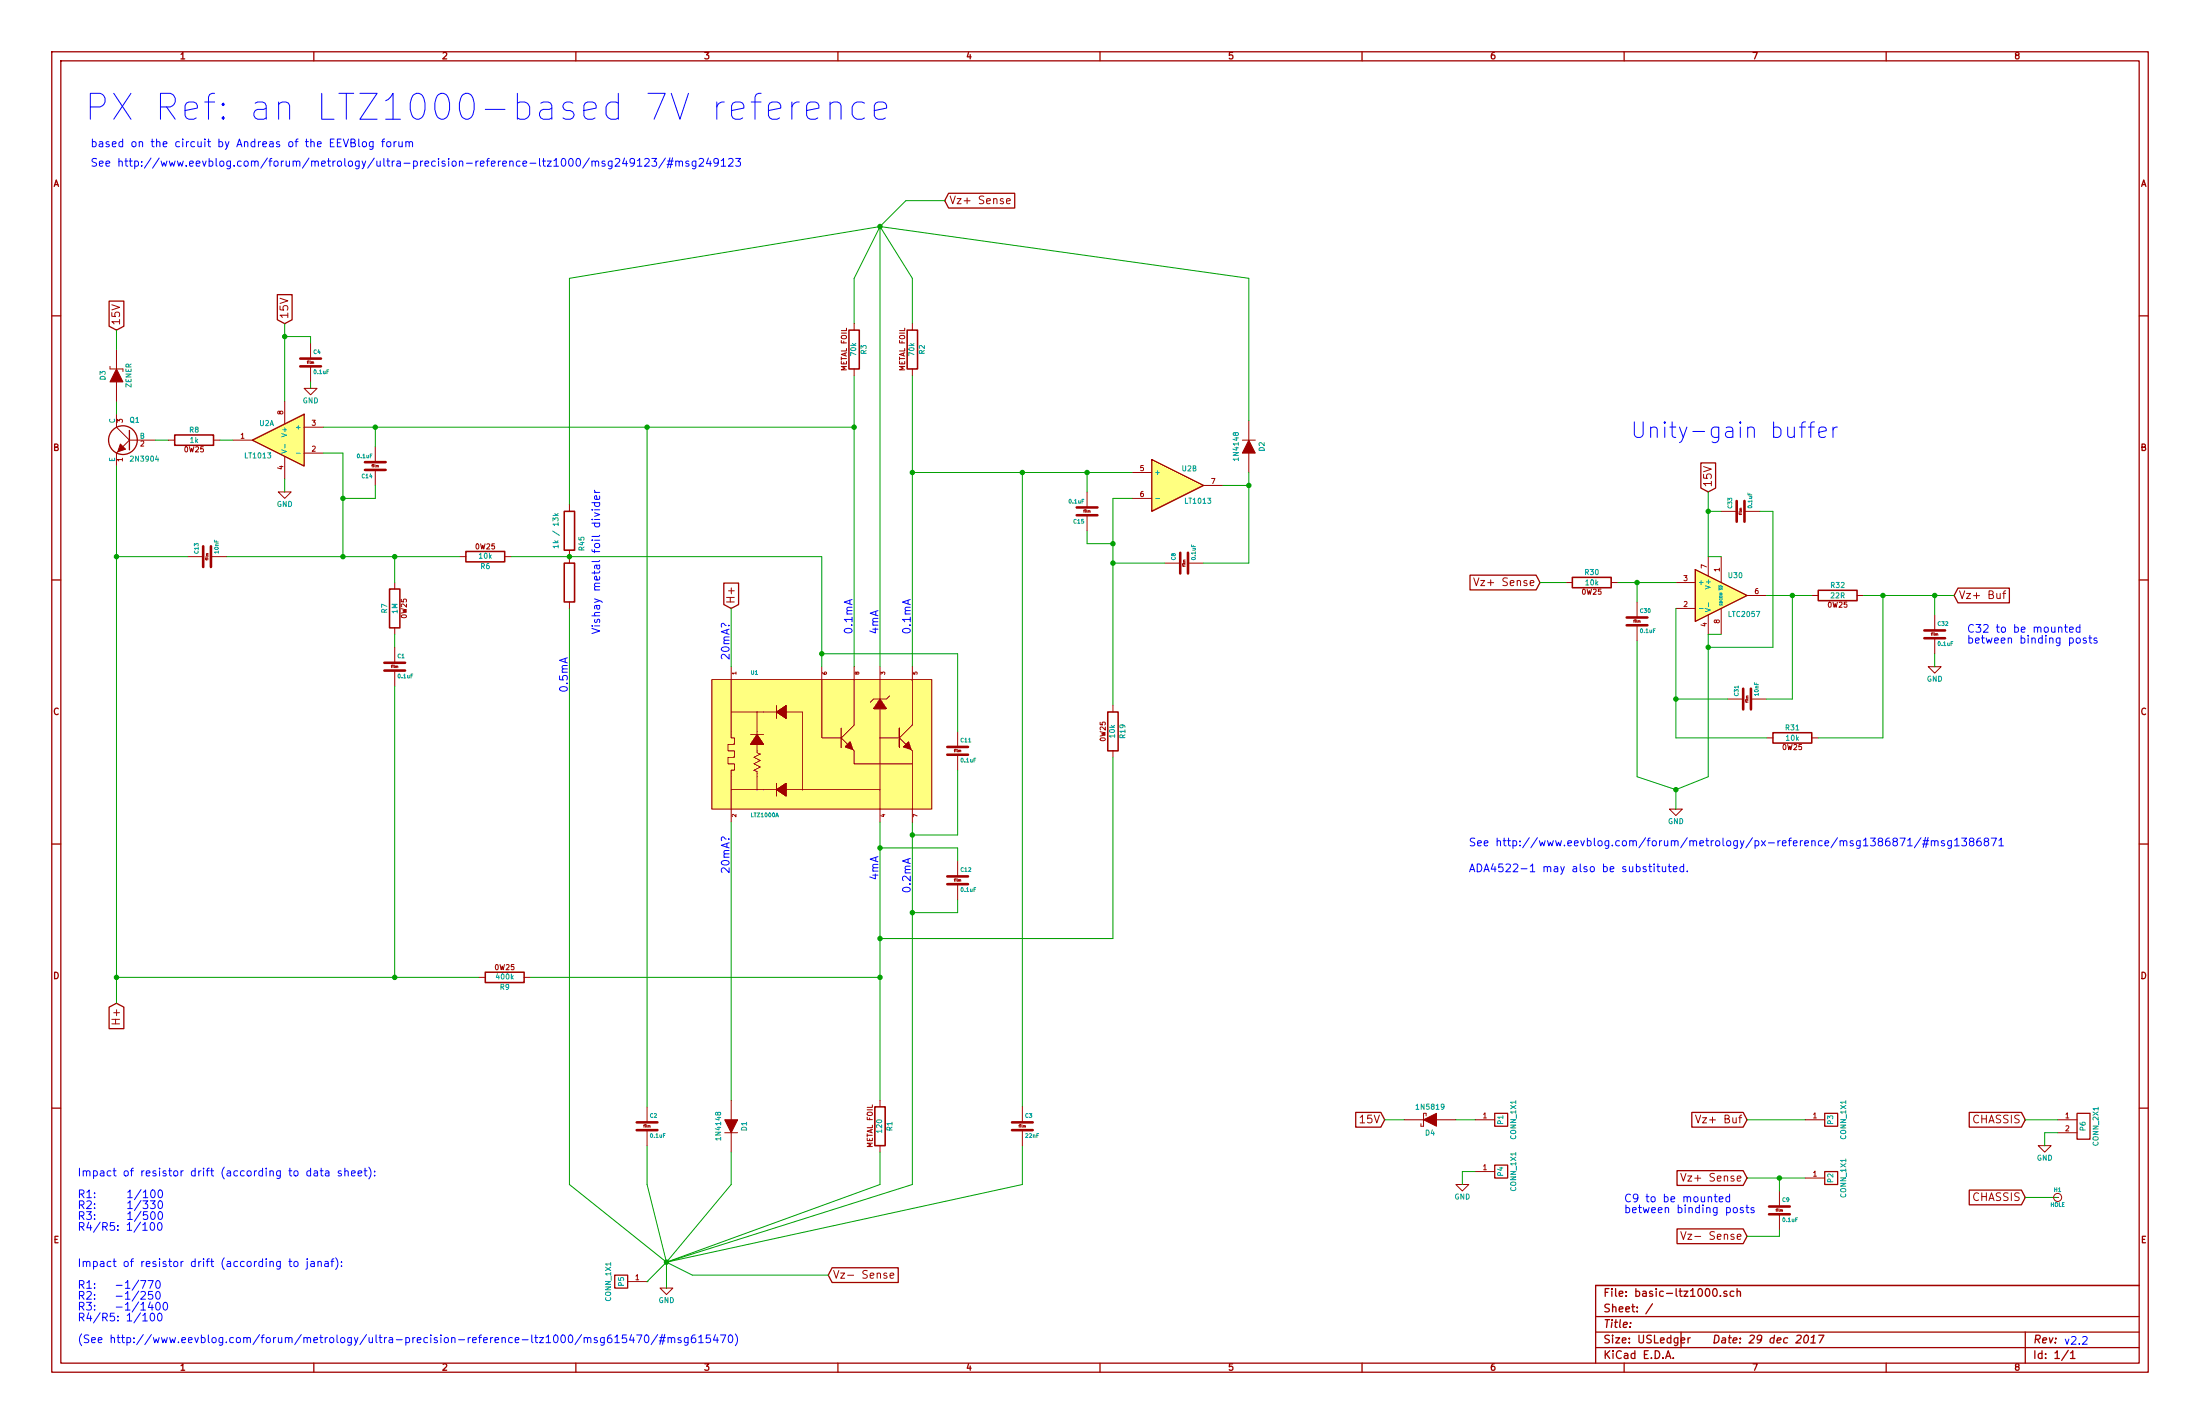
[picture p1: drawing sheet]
EESchema Schematic File Version 2
LIBS:PL_analog_ICs
LIBS:PL_capacitors
LIBS:PL_comms
LIBS:PL_connectors
LIBS:PL_diodes
LIBS:PL_displays
LIBS:PL_GPIB
LIBS:PL_inductors
LIBS:PL_LEDs
LIBS:PL_microcontrollers
LIBS:PL_mounting_holes
LIBS:PL_opamps
LIBS:PL_opto
LIBS:PL_power
LIBS:PL_references
LIBS:PL_regulators
LIBS:PL_relays
LIBS:PL_resistors
LIBS:PL_sensors
LIBS:PL_switchers
LIBS:PL_switches
LIBS:PL_transistors
LIBS:power
LIBS:device
LIBS:transistors
LIBS:conn
LIBS:linear
LIBS:regul
LIBS:74xx
LIBS:cmos4000
LIBS:adc-dac
LIBS:memory
LIBS:xilinx
LIBS:special
LIBS:microcontrollers
LIBS:dsp
LIBS:microchip
LIBS:analog_switches
LIBS:motorola
LIBS:texas
LIBS:intel
LIBS:audio
LIBS:interface
LIBS:digital-audio
LIBS:philips
LIBS:display
LIBS:cypress
LIBS:siliconi
LIBS:opto
LIBS:atmel
LIBS:contrib
LIBS:valves
EELAYER 27 0
EELAYER END
$Descr USLedger 17000 11000
encoding utf-8
Sheet 1 1
Title ""
Date "29 dec 2017"
Rev ""
Comp ""
Comment1 ""
Comment2 ""
Comment3 ""
Comment4 ""
$EndDescr
$Comp
L LT1013 U2
U 1 1
P 2150 3400
F 0 "U2" H 2200 3525 40  0000 L CNN
F 1 "LT1013" H 2200 3275 40  0000 L CNN
F 2 "~" H 2150 3400 50  0000 C CNN
F 3 "~" H 2150 3400 50  0000 C CNN
	1    2150 3400
	-1   0    0    -1  
$EndComp
$Comp
L LT1013 U2
U 2 1
P 9100 3750
F 0 "U2" H 9150 3875 40  0000 L CNN
F 1 "LT1013" H 9150 3625 40  0000 L CNN
F 2 "~" H 9100 3750 50  0000 C CNN
F 3 "~" H 9100 3750 50  0000 C CNN
	2    9100 3750
	1    0    0    -1  
$EndComp
$Comp
L DIODE D1
U 1 1
P 5650 8700
F 0 "D1" H 5650 8800 40  0000 C CNN
F 1 "1N4148" H 5650 8600 40  0000 C CNN
F 2 "~" H 5650 8700 60  0000 C CNN
F 3 "~" H 5650 8700 60  0000 C CNN
	1    5650 8700
	0    1    1    0   
$EndComp
$Comp
L DIODE D2
U 1 1
P 9650 3450
F 0 "D2" H 9650 3550 40  0000 C CNN
F 1 "1N4148" H 9650 3350 40  0000 C CNN
F 2 "~" H 9650 3450 60  0000 C CNN
F 3 "~" H 9650 3450 60  0000 C CNN
	1    9650 3450
	0    1    -1   0   
$EndComp
$Comp
L 2N3904 Q1
U 1 1
P 1000 3400
F 0 "Q1" H 1000 3550 40  0000 R CNN
F 1 "2N3904" H 1000 3250 40  0000 R CNN
F 2 "" H 1000 3400 60  0000 C CNN
F 3 "" H 1000 3400 60  0000 C CNN
	1    1000 3400
	-1   0    0    -1  
$EndComp
$Comp
L R_0W25 R8
U 1 1
P 1500 3400
F 0 "R8" V 1580 3400 40  0000 C CNN
F 1 "1k" V 1500 3400 40  0000 C CNN
F 2 "" V 1430 3400 30  0000 C CNN
F 3 "" H 1500 3400 30  0000 C CNN
	1    1500 3400
	0    1    -1   0   
$EndComp
$Comp
L R_0W25 R7
U 1 1
P 3050 4700
F 0 "R7" V 3130 4700 40  0000 C CNN
F 1 "1M" V 3050 4700 40  0000 C CNN
F 2 "" V 2980 4700 30  0000 C CNN
F 3 "" H 3050 4700 30  0000 C CNN
	1    3050 4700
	-1   0    0    1   
$EndComp
$Comp
L R_0W25 R6
U 1 1
P 3750 4300
F 0 "R6" V 3830 4300 40  0000 C CNN
F 1 "10k" V 3750 4300 40  0000 C CNN
F 2 "" V 3680 4300 30  0000 C CNN
F 3 "" H 3750 4300 30  0000 C CNN
	1    3750 4300
	0    1    1    0   
$EndComp
Text GLabel 900  2550 1    60   Input ~ 0
15V
$Comp
L GND #PWR01
U 1 1
P 5150 9950
F 0 "#PWR01" H 5150 9750 50  0001 C CNN
F 1 "GND" H 5150 9850 40  0000 C CNN
F 2 "" H 5150 9950 50  0000 C CNN
F 3 "" H 5150 9950 50  0000 C CNN
	1    5150 9950
	1    0    0    -1  
$EndComp
Text GLabel 7300 1550 2    60   Input ~ 0
Vz+ Sense
Text GLabel 6400 9850 2    60   Input ~ 0
Vz- Sense
Text GLabel 2200 2500 1    60   Input ~ 0
15V
Text GLabel 10700 8650 0    60   Input ~ 0
15V
Text GLabel 13500 9100 0    60   Input ~ 0
Vz+ Sense
Text GLabel 13500 9550 0    60   Input ~ 0
Vz- Sense
$Comp
L GND #PWR02
U 1 1
P 11300 9150
F 0 "#PWR02" H 11300 8950 50  0001 C CNN
F 1 "GND" H 11300 9050 40  0000 C CNN
F 2 "" H 11300 9150 50  0000 C CNN
F 3 "" H 11300 9150 50  0000 C CNN
	1    11300 9150
	1    0    0    -1  
$EndComp
Wire Wire Line
	900  3100 900  3200
Wire Wire Line
	1300 3400 1200 3400
Wire Wire Line
	1800 3400 1700 3400
Wire Wire Line
	3050 4300 3050 4500
Wire Wire Line
	6600 2900 6600 3300
Wire Wire Line
	6600 3300 6600 5150
Wire Wire Line
	6600 2150 6600 2500
Wire Wire Line
	7050 2150 7050 2500
Wire Wire Line
	6800 1750 6800 5150
Wire Wire Line
	7050 2900 7050 3650
Wire Wire Line
	7050 3650 7050 5150
Wire Wire Line
	6800 6350 6800 6550
Wire Wire Line
	6800 6550 6800 7250
Wire Wire Line
	6800 7250 6800 7550
Wire Wire Line
	6800 7550 6800 8500
Wire Wire Line
	4400 4700 4400 9150
Wire Wire Line
	6800 8900 6800 9150
Wire Wire Line
	5000 8850 5000 9150
Wire Wire Line
	5650 6350 5650 8500
Wire Wire Line
	5650 8900 5650 9150
Wire Wire Line
	7050 6350 7050 6450
Wire Wire Line
	7050 6450 7050 7050
Wire Wire Line
	7050 7050 7050 9150
Connection ~ 6800 7250
Wire Wire Line
	7050 3650 7900 3650
Wire Wire Line
	7900 3650 8400 3650
Wire Wire Line
	8400 3650 8750 3650
Connection ~ 7050 3650
Wire Wire Line
	7900 8850 7900 9150
Wire Wire Line
	7900 3650 7900 8550
Connection ~ 7900 3650
Wire Wire Line
	8600 3850 8600 4200
Wire Wire Line
	8600 4200 8600 4350
Wire Wire Line
	8600 4350 8600 5450
Wire Wire Line
	9650 2150 9650 3250
Wire Wire Line
	5650 9150 5150 9750
Wire Wire Line
	5150 9750 6800 9150
Wire Wire Line
	5150 9750 7050 9150
Wire Wire Line
	5150 9750 7900 9150
Wire Wire Line
	5150 9750 5000 9150
Wire Wire Line
	5150 9750 4400 9150
Connection ~ 5150 9750
Wire Wire Line
	5150 9750 5150 9950
Wire Wire Line
	5150 9750 5350 9850
Wire Wire Line
	5350 9850 6400 9850
Wire Wire Line
	2200 2500 2200 2600
Wire Wire Line
	2200 2600 2200 3100
Wire Wire Line
	8600 3850 8750 3850
Wire Wire Line
	9650 3750 9450 3750
Text GLabel 5650 4700 1    60   Input ~ 0
H+
Text GLabel 900  7750 3    60   Input ~ 0
H+
Wire Wire Line
	900  3600 900  4300
Wire Wire Line
	900  4300 900  7550
Wire Wire Line
	900  7550 900  7750
Wire Wire Line
	4400 2150 4400 3900
Wire Wire Line
	2500 3300 2900 3300
Wire Wire Line
	2900 3300 5000 3300
Wire Wire Line
	5000 3300 6600 3300
Connection ~ 6600 3300
Wire Wire Line
	1750 4300 2650 4300
Wire Wire Line
	2650 4300 3050 4300
Wire Wire Line
	3050 4300 3550 4300
Wire Wire Line
	2650 3500 2650 3850
Wire Wire Line
	2650 3850 2650 4300
Wire Wire Line
	2650 3500 2500 3500
Connection ~ 3050 4300
Wire Wire Line
	5000 8550 5000 3300
Connection ~ 5000 3300
$Comp
L R_0W25 R9
U 1 1
P 3900 7550
F 0 "R9" V 3980 7550 40  0000 C CNN
F 1 "400k" V 3900 7550 40  0000 C CNN
F 2 "" V 3830 7550 30  0000 C CNN
F 3 "" H 3900 7550 30  0000 C CNN
	1    3900 7550
	0    1    1    0   
$EndComp
Wire Wire Line
	4100 7550 6800 7550
Connection ~ 6800 7550
Wire Wire Line
	900  7550 3050 7550
Wire Wire Line
	3050 7550 3700 7550
Wire Wire Line
	7050 2150 6800 1750
Wire Wire Line
	6800 1750 6600 2150
Wire Wire Line
	6800 1750 9650 2150
Wire Wire Line
	6800 1750 4400 2150
Connection ~ 6800 1750
Wire Wire Line
	7300 1550 7000 1550
Wire Wire Line
	7000 1550 6800 1750
$Comp
L C_FILM C1
U 1 1
P 3050 5150
F 0 "C1" H 3070 5210 30  0000 L BNN
F 1 "0.1uF" H 3070 5090 30  0000 L TNN
F 2 "" H 3088 5000 30  0000 C CNN
F 3 "" H 3050 5150 60  0000 C CNN
	1    3050 5150
	1    0    0    -1  
$EndComp
Wire Wire Line
	3050 4900 3050 5000
$Comp
L C_FILM C4
U 1 1
P 2400 2800
F 0 "C4" H 2420 2860 30  0000 L BNN
F 1 "0.1uF" H 2420 2740 30  0000 L TNN
F 2 "" H 2438 2650 30  0000 C CNN
F 3 "" H 2400 2800 60  0000 C CNN
	1    2400 2800
	1    0    0    -1  
$EndComp
Wire Wire Line
	2400 2650 2400 2600
Wire Wire Line
	2400 2600 2200 2600
Connection ~ 2200 2600
$Comp
L GND #PWR03
U 1 1
P 2200 3800
F 0 "#PWR03" H 2200 3600 50  0001 C CNN
F 1 "GND" H 2200 3700 40  0000 C CNN
F 2 "" H 2200 3800 50  0000 C CNN
F 3 "" H 2200 3800 50  0000 C CNN
	1    2200 3800
	1    0    0    -1  
$EndComp
Wire Wire Line
	2200 3700 2200 3800
$Comp
L GND #PWR04
U 1 1
P 2400 3000
F 0 "#PWR04" H 2400 2800 50  0001 C CNN
F 1 "GND" H 2400 2900 40  0000 C CNN
F 2 "" H 2400 3000 50  0000 C CNN
F 3 "" H 2400 3000 50  0000 C CNN
	1    2400 3000
	1    0    0    -1  
$EndComp
Wire Wire Line
	2400 2950 2400 3000
$Comp
L CONN_1X1 P1
U 1 1
P 11600 8650
F 0 "P1" V 11600 8650 40  0000 C CNN
F 1 "CONN_1X1" V 11700 8650 40  0000 C CNN
F 2 "~" H 11650 8600 60  0000 C CNN
F 3 "~" H 11650 8600 60  0000 C CNN
	1    11600 8650
	1    0    0    -1  
$EndComp
$Comp
L CONN_1X1 P2
U 1 1
P 14150 9100
F 0 "P2" V 14150 9100 40  0000 C CNN
F 1 "CONN_1X1" V 14250 9100 40  0000 C CNN
F 2 "~" H 14200 9050 60  0000 C CNN
F 3 "~" H 14200 9050 60  0000 C CNN
	1    14150 9100
	1    0    0    -1  
$EndComp
$Comp
L CONN_1X1 P4
U 1 1
P 11600 9050
F 0 "P4" V 11600 9050 40  0000 C CNN
F 1 "CONN_1X1" V 11700 9050 40  0000 C CNN
F 2 "~" H 11650 9000 60  0000 C CNN
F 3 "~" H 11650 9000 60  0000 C CNN
	1    11600 9050
	1    0    0    -1  
$EndComp
Wire Wire Line
	13500 9100 13750 9100
Wire Wire Line
	13750 9100 13950 9100
Wire Wire Line
	11300 9050 11300 9150
$Comp
L SCHOTTKY D4
U 1 1
P 11050 8650
F 0 "D4" H 11050 8750 40  0000 C CNN
F 1 "1N5819" H 11050 8550 40  0000 C CNN
F 2 "~" H 11050 8650 60  0000 C CNN
F 3 "~" H 11050 8650 60  0000 C CNN
	1    11050 8650
	-1   0    0    1   
$EndComp
Wire Wire Line
	11400 8650 11250 8650
$Comp
L C_FILM C2
U 1 1
P 5000 8700
F 0 "C2" H 5020 8760 30  0000 L BNN
F 1 "0.1uF" H 5020 8640 30  0000 L TNN
F 2 "" H 5038 8550 30  0000 C CNN
F 3 "" H 5000 8700 60  0000 C CNN
	1    5000 8700
	1    0    0    -1  
$EndComp
$Comp
L C_FILM C12
U 1 1
P 7400 6800
F 0 "C12" H 7420 6860 30  0000 L BNN
F 1 "0.1uF" H 7420 6740 30  0000 L TNN
F 2 "" H 7438 6650 30  0000 C CNN
F 3 "" H 7400 6800 60  0000 C CNN
	1    7400 6800
	1    0    0    -1  
$EndComp
$Comp
L C_FILM C3
U 1 1
P 7900 8700
F 0 "C3" H 7920 8760 30  0000 L BNN
F 1 "22nF" H 7920 8640 30  0000 L TNN
F 2 "" H 7938 8550 30  0000 C CNN
F 3 "" H 7900 8700 60  0000 C CNN
	1    7900 8700
	1    0    0    -1  
$EndComp
$Comp
L C_FILM C11
U 1 1
P 7400 5800
F 0 "C11" H 7420 5860 30  0000 L BNN
F 1 "0.1uF" H 7420 5740 30  0000 L TNN
F 2 "" H 7438 5650 30  0000 C CNN
F 3 "" H 7400 5800 60  0000 C CNN
	1    7400 5800
	1    0    0    -1  
$EndComp
$Comp
L R_0W25 R19
U 1 1
P 8600 5650
F 0 "R19" V 8680 5650 40  0000 C CNN
F 1 "10k" V 8600 5650 40  0000 C CNN
F 2 "" V 8530 5650 30  0000 C CNN
F 3 "" H 8600 5650 30  0000 C CNN
	1    8600 5650
	1    0    0    -1  
$EndComp
Wire Wire Line
	6800 7250 8600 7250
$Comp
L C_FILM C8
U 1 1
P 9150 4350
F 0 "C8" H 9170 4410 30  0000 L BNN
F 1 "0.1uF" H 9170 4290 30  0000 L TNN
F 2 "" H 9188 4200 30  0000 C CNN
F 3 "" H 9150 4350 60  0000 C CNN
	1    9150 4350
	0    -1   -1   0   
$EndComp
Connection ~ 9650 3750
Wire Wire Line
	3050 5300 3050 7550
Connection ~ 900  7550
Connection ~ 3050 7550
$Comp
L C_FILM C13
U 1 1
P 1600 4300
F 0 "C13" H 1620 4360 30  0000 L BNN
F 1 "10nF" H 1620 4240 30  0000 L TNN
F 2 "" H 1638 4150 30  0000 C CNN
F 3 "" H 1600 4300 60  0000 C CNN
	1    1600 4300
	0    -1   -1   0   
$EndComp
Connection ~ 2650 4300
Wire Wire Line
	1450 4300 900  4300
Connection ~ 900  4300
$Comp
L C_FILM C14
U 1 1
P 2900 3600
F 0 "C14" H 2920 3660 30  0000 L BNN
F 1 "0.1uF" H 2920 3540 30  0000 L TNN
F 2 "" H 2938 3450 30  0000 C CNN
F 3 "" H 2900 3600 60  0000 C CNN
	1    2900 3600
	-1   0    0    1   
$EndComp
Wire Wire Line
	2900 3450 2900 3300
Connection ~ 2900 3300
$Comp
L C_FILM C9
U 1 1
P 13750 9350
F 0 "C9" H 13770 9410 30  0000 L BNN
F 1 "0.1uF" H 13770 9290 30  0000 L TNN
F 2 "" H 13788 9200 30  0000 C CNN
F 3 "" H 13750 9350 60  0000 C CNN
	1    13750 9350
	1    0    0    -1  
$EndComp
Wire Wire Line
	13750 9200 13750 9100
Connection ~ 13750 9100
$Comp
L R_FOIL R2
U 1 1
P 7050 2700
F 0 "R2" V 7130 2700 40  0000 C CNN
F 1 "70k" V 7050 2700 40  0000 C CNN
F 2 "~" V 6980 2700 30  0000 C CNN
F 3 "~" H 7050 2700 30  0000 C CNN
	1    7050 2700
	1    0    0    -1  
$EndComp
$Comp
L R_FOIL R3
U 1 1
P 6600 2700
F 0 "R3" V 6680 2700 40  0000 C CNN
F 1 "70k" V 6600 2700 40  0000 C CNN
F 2 "~" V 6530 2700 30  0000 C CNN
F 3 "~" H 6600 2700 30  0000 C CNN
	1    6600 2700
	1    0    0    -1  
$EndComp
$Comp
L R_FOIL R1
U 1 1
P 6800 8700
F 0 "R1" V 6880 8700 40  0000 C CNN
F 1 "120" V 6800 8700 40  0000 C CNN
F 2 "~" V 6730 8700 30  0000 C CNN
F 3 "~" H 6800 8700 30  0000 C CNN
	1    6800 8700
	1    0    0    -1  
$EndComp
$Comp
L ZENER D3
U 1 1
P 900 2900
F 0 "D3" H 900 3000 40  0000 C CNN
F 1 "ZENER" H 900 2800 40  0000 C CNN
F 2 "~" H 900 2900 60  0000 C CNN
F 3 "~" H 900 2900 60  0000 C CNN
	1    900  2900
	0    -1   -1   0   
$EndComp
Wire Wire Line
	900  2700 900  2550
$Comp
L LTZ1000A U1
U 1 1
P 6350 5700
F 0 "U1" H 5800 6200 30  0000 L CNN
F 1 "LTZ1000A" H 5800 5100 30  0000 L CNN
F 2 "~" H 6075 5925 60  0000 C CNN
F 3 "~" H 6075 5925 60  0000 C CNN
	1    6350 5700
	1    0    0    -1  
$EndComp
Wire Wire Line
	5650 4700 5650 5150
$Comp
L R_DIVIDER R45
U 1 1
P 4400 4300
F 0 "R45" V 4500 4400 40  0000 C CNN
F 1 "1k / 13k" V 4300 4500 40  0000 C CNN
F 2 "~" V 4330 4500 30  0000 C CNN
F 3 "~" H 4400 4500 30  0000 C CNN
	1    4400 4300
	1    0    0    -1  
$EndComp
Text Notes 6800 4900 1    60   ~ 0
4mA
Text Notes 6800 6800 1    60   ~ 0
4mA
Text Notes 7050 4900 1    60   ~ 0
0.1mA
Text Notes 6600 4900 1    60   ~ 0
0.1mA
Text Notes 4400 5350 1    60   ~ 0
0.5mA
Text Notes 7050 6900 1    60   ~ 0
0.2mA
Text Notes 5650 5100 1    60   ~ 0
20mA?
Text Notes 5650 6750 1    60   ~ 0
20mA?
Wire Wire Line
	3950 4300 4400 4300
Wire Wire Line
	4400 4300 6350 4300
Wire Wire Line
	6350 4300 6350 5050
Wire Wire Line
	6350 5050 6350 5150
Connection ~ 4400 4300
Wire Wire Line
	10700 8650 10850 8650
Wire Wire Line
	6350 5050 7400 5050
Wire Wire Line
	7400 5050 7400 5650
Connection ~ 6350 5050
Wire Wire Line
	7050 6450 7400 6450
Wire Wire Line
	7400 6450 7400 5950
Connection ~ 7050 6450
Text Notes 4650 4900 1    60   ~ 0
Vishay metal foil divider
Text Notes 650  950  0    200  ~ 0
PX Ref: an LTZ1000-based 7V reference
Text Notes 700  1150 0    60   ~ 0
based on the circuit by Andreas of the EEVBlog forum
Text Notes 700  1300 0    60   ~ 0
See http://www.eevblog.com/forum/metrology/ultra-precision-reference-ltz1000/msg249123/#msg249123
Text Notes 600  9100 0    60   ~ 0
Impact of resistor drift (according to data sheet):\n\nR1:     1/100\nR2:     1/330\nR3:     1/500\nR4/R5: 1/100
Text Notes 600  9800 0    60   ~ 0
Impact of resistor drift (according to janaf):\n\nR1:   -1/770\nR2:   -1/250\nR3:   -1/1400\nR4/R5: 1/100\n\n(See http://www.eevblog.com/forum/metrology/ultra-precision-reference-ltz1000/msg615470/#msg615470)
Wire Wire Line
	7400 6550 7400 6650
Wire Wire Line
	7400 6950 7400 7050
Wire Wire Line
	7400 7050 7050 7050
Connection ~ 7050 7050
Wire Wire Line
	7400 6550 6800 6550
Connection ~ 6800 6550
Wire Wire Line
	9650 3650 9650 3750
Wire Wire Line
	9650 3750 9650 4350
Wire Wire Line
	9650 4350 9300 4350
Wire Wire Line
	9000 4350 8600 4350
Connection ~ 8600 4350
Wire Wire Line
	11400 9050 11300 9050
$Comp
L C_FILM C15
U 1 1
P 8400 3950
F 0 "C15" H 8420 4010 30  0000 L BNN
F 1 "0.1uF" H 8420 3890 30  0000 L TNN
F 2 "" H 8438 3800 30  0000 C CNN
F 3 "" H 8400 3950 60  0000 C CNN
	1    8400 3950
	-1   0    0    1   
$EndComp
Wire Wire Line
	8400 3800 8400 3650
Connection ~ 8400 3650
Wire Wire Line
	8400 4100 8400 4200
Wire Wire Line
	8400 4200 8600 4200
Connection ~ 8600 4200
Wire Wire Line
	2900 3750 2900 3850
Wire Wire Line
	2900 3850 2650 3850
Connection ~ 2650 3850
$Comp
L CONN_1X1 P5
U 1 1
P 4800 9900
F 0 "P5" V 4800 9900 40  0000 C CNN
F 1 "CONN_1X1" V 4900 9900 40  0000 C CNN
F 2 "~" H 4850 9850 60  0000 C CNN
F 3 "~" H 4850 9850 60  0000 C CNN
	1    4800 9900
	-1   0    0    1   
$EndComp
Wire Wire Line
	5150 9750 5000 9900
Wire Wire Line
	5000 9900 5000 9900
Text GLabel 15650 8650 0    60   Input ~ 0
CHASSIS
$Comp
L CONN_2X1 P6
U 1 1
P 16100 8700
F 0 "P6" V 16100 8700 40  0000 C CNN
F 1 "CONN_2X1" V 16200 8700 40  0000 C CNN
F 2 "~" H 16150 8700 60  0000 C CNN
F 3 "~" H 16150 8700 60  0000 C CNN
	1    16100 8700
	1    0    0    -1  
$EndComp
$Comp
L GND #PWR05
U 1 1
P 15800 8850
F 0 "#PWR05" H 15800 8650 50  0001 C CNN
F 1 "GND" H 15800 8750 40  0000 C CNN
F 2 "" H 15800 8850 50  0000 C CNN
F 3 "" H 15800 8850 50  0000 C CNN
	1    15800 8850
	1    0    0    -1  
$EndComp
Wire Wire Line
	15900 8750 15800 8750
Wire Wire Line
	15800 8750 15800 8850
Wire Wire Line
	15900 8650 15650 8650
Text GLabel 15650 9250 0    60   Input ~ 0
CHASSIS
Wire Wire Line
	15900 9250 15650 9250
$Comp
L HOLE H1
U 1 1
P 15900 9250
F 0 "H1" H 15900 9305 30  0000 C CNN
F 1 "HOLE" H 15900 9190 30  0000 C CNN
F 2 "~" H 15900 9250 60  0000 C CNN
F 3 "~" H 15900 9250 60  0000 C CNN
	1    15900 9250
	1    0    0    -1  
$EndComp
Text Notes 12550 9300 0    60   ~ 0
C9 to be mounted\nbetween binding posts
Wire Wire Line
	13500 9550 13750 9550
Wire Wire Line
	13750 9550 13750 9500
Wire Wire Line
	8600 7250 8600 5850
$Comp
L LTC2057 U30
U 1 1
P 13300 4600
F 0 "U30" H 13350 4750 40  0000 L CNN
F 1 "LTC2057" H 13350 4450 40  0000 L CNN
F 2 "~" H 13300 4600 60  0000 C CNN
F 3 "~" H 13300 4600 60  0000 C CNN
	1    13300 4600
	1    0    0    -1  
$EndComp
$Comp
L R_0W25 R30
U 1 1
P 12300 4500
F 0 "R30" V 12380 4500 40  0000 C CNN
F 1 "10k" V 12300 4500 40  0000 C CNN
F 2 "" V 12230 4500 30  0000 C CNN
F 3 "" H 12300 4500 30  0000 C CNN
	1    12300 4500
	0    -1   -1   0   
$EndComp
$Comp
L R_0W25 R31
U 1 1
P 13850 5700
F 0 "R31" V 13930 5700 40  0000 C CNN
F 1 "10k" V 13850 5700 40  0000 C CNN
F 2 "" V 13780 5700 30  0000 C CNN
F 3 "" H 13850 5700 30  0000 C CNN
	1    13850 5700
	0    -1   -1   0   
$EndComp
$Comp
L C_FILM C30
U 1 1
P 12650 4800
F 0 "C30" H 12670 4860 30  0000 L BNN
F 1 "0.1uF" H 12670 4740 30  0000 L TNN
F 2 "" H 12688 4650 30  0000 C CNN
F 3 "" H 12650 4800 60  0000 C CNN
	1    12650 4800
	1    0    0    -1  
$EndComp
$Comp
L C_FILM C31
U 1 1
P 13500 5400
F 0 "C31" H 13520 5460 30  0000 L BNN
F 1 "10nF" H 13520 5340 30  0000 L TNN
F 2 "" H 13538 5250 30  0000 C CNN
F 3 "" H 13500 5400 60  0000 C CNN
	1    13500 5400
	0    -1   -1   0   
$EndComp
$Comp
L R_0W25 R32
U 1 1
P 14200 4600
F 0 "R32" V 14280 4600 40  0000 C CNN
F 1 "22R" V 14200 4600 40  0000 C CNN
F 2 "" V 14130 4600 30  0000 C CNN
F 3 "" H 14200 4600 30  0000 C CNN
	1    14200 4600
	0    -1   -1   0   
$EndComp
Text GLabel 13500 8650 0    60   Input ~ 0
Vz+ Buf
$Comp
L C_FILM C32
U 1 1
P 14950 4900
F 0 "C32" H 14970 4960 30  0000 L BNN
F 1 "0.1uF" H 14970 4840 30  0000 L TNN
F 2 "" H 14988 4750 30  0000 C CNN
F 3 "" H 14950 4900 60  0000 C CNN
	1    14950 4900
	1    0    0    -1  
$EndComp
$Comp
L CONN_1X1 P3
U 1 1
P 14150 8650
F 0 "P3" V 14150 8650 40  0000 C CNN
F 1 "CONN_1X1" V 14250 8650 40  0000 C CNN
F 2 "~" H 14200 8600 60  0000 C CNN
F 3 "~" H 14200 8600 60  0000 C CNN
	1    14150 8650
	1    0    0    -1  
$EndComp
Wire Wire Line
	13500 8650 13950 8650
Text Notes 15200 4900 0    60   ~ 0
C32 to be mounted\nbetween binding posts
Text GLabel 15100 4600 2    60   Input ~ 0
Vz+ Buf
Text GLabel 11900 4500 0    60   Input ~ 0
Vz+ Sense
Text GLabel 13200 3800 1    60   Input ~ 0
15V
$Comp
L C_FILM C33
U 1 1
P 13450 3950
F 0 "C33" H 13470 4010 30  0000 L BNN
F 1 "0.1uF" H 13470 3890 30  0000 L TNN
F 2 "" H 13488 3800 30  0000 C CNN
F 3 "" H 13450 3950 60  0000 C CNN
	1    13450 3950
	0    -1   -1   0   
$EndComp
Wire Wire Line
	13200 4300 13300 4300
Wire Wire Line
	13200 3800 13200 3950
Wire Wire Line
	13200 3950 13200 4300
Wire Wire Line
	13300 3950 13200 3950
Connection ~ 13200 3950
Wire Wire Line
	13700 3950 13700 5000
Wire Wire Line
	13700 3950 13600 3950
Wire Wire Line
	13200 4900 13300 4900
Wire Wire Line
	13200 4900 13200 5000
Wire Wire Line
	13200 5000 13200 6000
Wire Wire Line
	14400 4600 14550 4600
Wire Wire Line
	14550 4600 14950 4600
Wire Wire Line
	14950 4600 15100 4600
Wire Wire Line
	13650 4600 13850 4600
Wire Wire Line
	13850 4600 14000 4600
Wire Wire Line
	12500 4500 12650 4500
Wire Wire Line
	12650 4500 12950 4500
Wire Wire Line
	12650 4650 12650 4500
Connection ~ 12650 4500
Wire Wire Line
	12100 4500 11900 4500
$Comp
L GND #PWR06
U 1 1
P 12950 6250
F 0 "#PWR06" H 12950 6050 50  0001 C CNN
F 1 "GND" H 12950 6150 40  0000 C CNN
F 2 "" H 12950 6250 50  0000 C CNN
F 3 "" H 12950 6250 50  0000 C CNN
	1    12950 6250
	1    0    0    -1  
$EndComp
Wire Wire Line
	12650 4950 12650 6000
Wire Wire Line
	12950 4700 12950 5400
Wire Wire Line
	12950 5400 12950 5700
$Comp
L GND #PWR07
U 1 1
P 14950 5150
F 0 "#PWR07" H 14950 4950 50  0001 C CNN
F 1 "GND" H 14950 5050 40  0000 C CNN
F 2 "" H 14950 5150 50  0000 C CNN
F 3 "" H 14950 5150 50  0000 C CNN
	1    14950 5150
	1    0    0    -1  
$EndComp
Wire Wire Line
	14950 4750 14950 4600
Connection ~ 14950 4600
Wire Wire Line
	14950 5150 14950 5050
Wire Wire Line
	13650 5400 13850 5400
Wire Wire Line
	13850 5400 13850 4600
Connection ~ 13850 4600
Wire Wire Line
	13350 5400 12950 5400
Wire Wire Line
	12950 5700 13650 5700
Connection ~ 12950 5400
Wire Wire Line
	14050 5700 14550 5700
Wire Wire Line
	14550 5700 14550 4600
Connection ~ 14550 4600
Text Notes 11350 6550 0    60   ~ 0
See http://www.eevblog.com/forum/metrology/px-reference/msg1386871/#msg1386871
Text Notes 12600 3400 0    120  ~ 0
Unity-gain buffer
Wire Wire Line
	13700 5000 13200 5000
Connection ~ 13200 5000
Wire Wire Line
	12650 6000 12950 6100
Wire Wire Line
	12950 6100 12950 6250
Wire Wire Line
	12950 6100 13200 6000
Connection ~ 12950 6100
Text Notes 11350 6750 0    60   ~ 0
ADA4522-1 may also be substituted.
Text Notes 15950 10400 0    60   ~ 0
v2.2
$EndSCHEMATC
